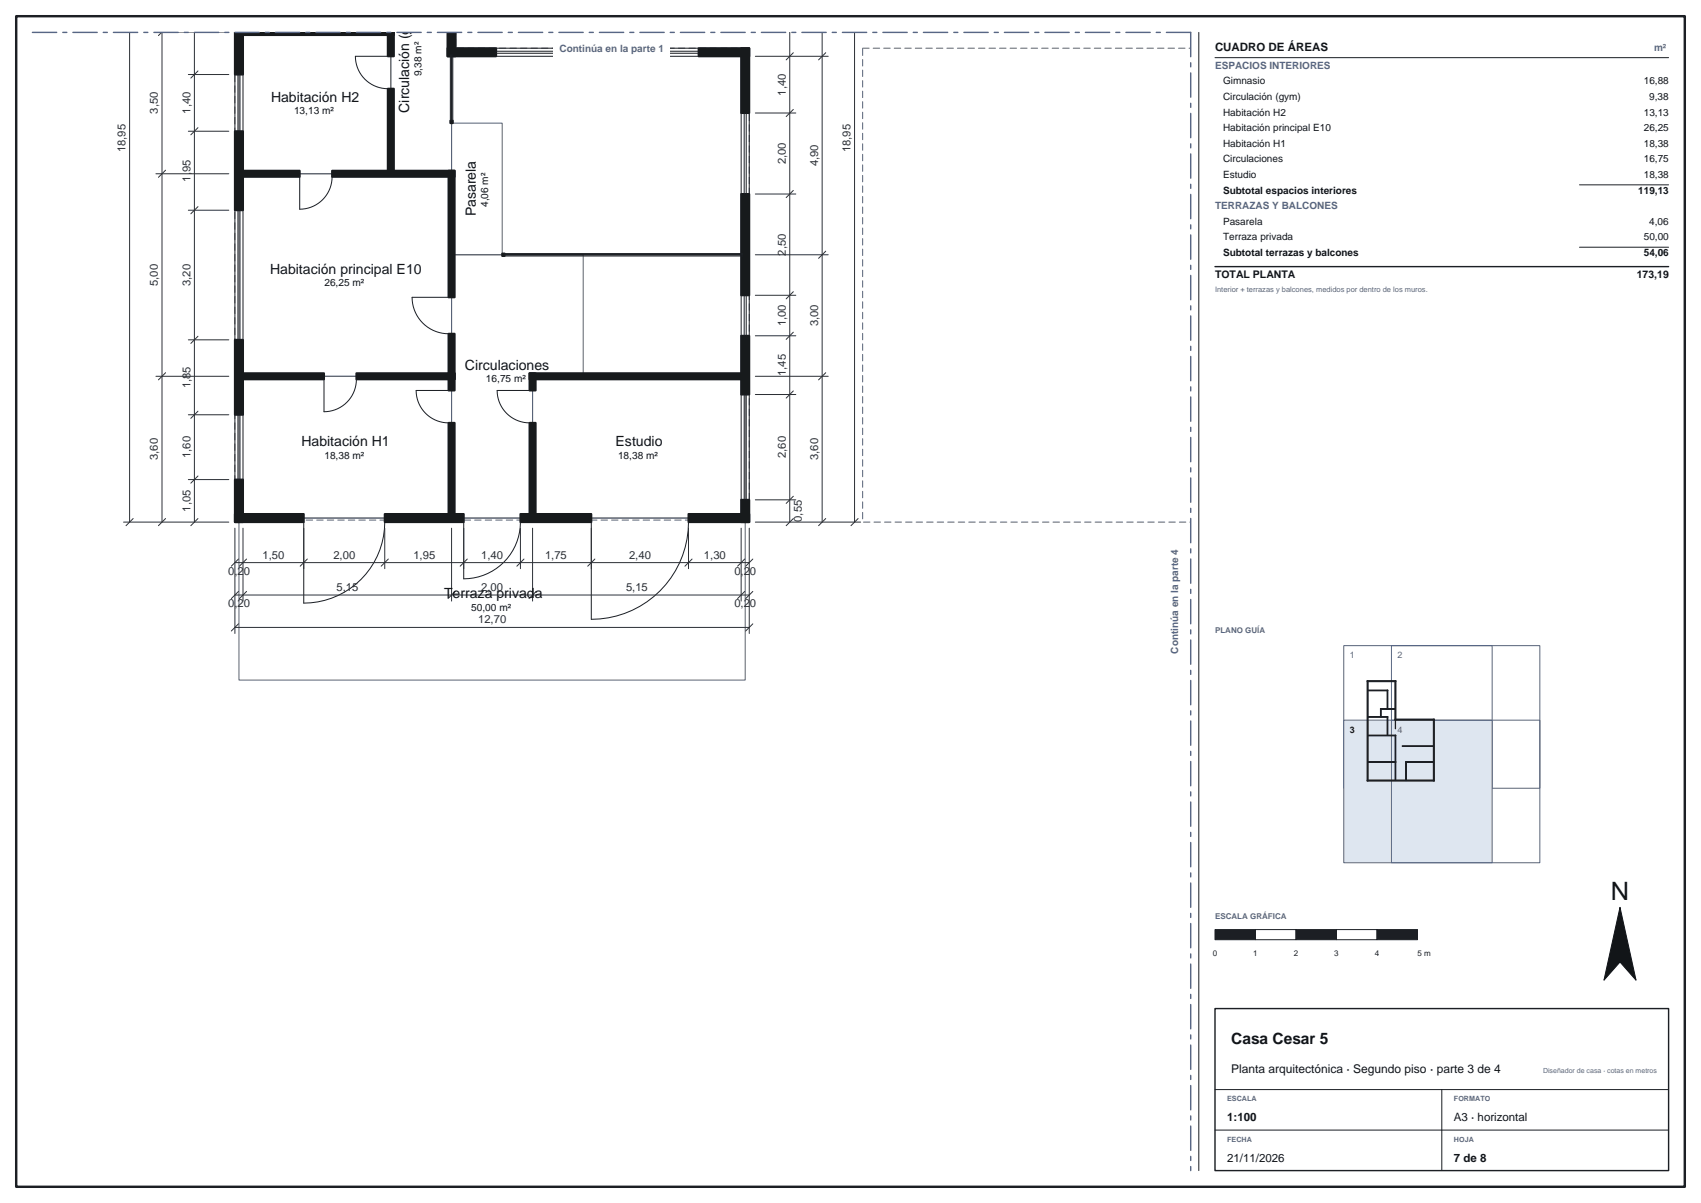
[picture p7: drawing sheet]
<svg xmlns="http://www.w3.org/2000/svg" width="420mm" height="297mm" viewBox="0 0 420 297" stroke-linecap="round" stroke-linejoin="round" font-family="sans-serif">
<path d="M4 4h412v289h-412z" fill="none" stroke="#1c1f24" stroke-width=".6"/>
<g fill="none" stroke="#1c1f24" stroke-width=".25">
<path d="M58 18.4v14M58.7 18.4v14M59.3 18.4v14M60 18.4v14M95.8 13.9h-8a8 8 0 0 0 8 8M111.2 13.5v16.3M111.4 13.5v16.3M111.6 13.5v16.3M111.8 13.5v16.3M122.5 13.9h50M122.5 11.9h50M122.5 13.1h50"/>
<path d="M122.5 12.7h50M296 8v281M183 27.9v20M183.8 27.9v20M184.2 27.9v20M185 27.9v20M58 51.9v32M58.7 51.9v32M59.3 51.9v32M60 51.9v32M74 43.7v8a8 8 0 0 0 8-8M110.8 73.4h-9a9 9 0 0 0 9 9"/>
<path d="M124.6 63.2h58.8M124.6 62.6h58.8M124.6 63h58.8M124.6 62.8h58.8M183 72.9v10M183.8 72.9v10M184.2 72.9v10M185 72.9v10M80 93.7v7.9a8 8 0 0 0 8-7.9M110.8 96.4h-8a8 8 0 0 0 8 8M130.7 96.4h-7.9a8 8 0 0 0 7.9 8M183 97.4v26"/>
<path d="M183.8 97.4v26M184.2 97.4v26M185 97.4v26M58 102.4v16M58.7 102.4v16M59.3 102.4v16M60 102.4v16M75 128.9v20a20 20 0 0 0 20-20M114.5 128.9v14a14 14 0 0 0 14-14M146 128.9v24a24 24 0 0 0 24-24"/>
</g>
<path d="M111.5 8v34.9h-15v-34.9v34.9h-37.5v-34.9M111.5 30.4h12.5v32.5h-12.5zM59 42.9h52.5v50h-52.5zM111.5 62.9h32.5v30h-12.5v35h-20zM59 92.9h52.5v35h-52.5zM131.5 92.9h52.5v35h-52.5zM59 127.9h125v40h-125z" fill="none" stroke="#596170" stroke-width=".25"/>
<path d="M112.5 8v3.9h72.5v116.5h-127v-120.4M213 11.9h81.1M294.1 128.9h-81.1v-117" fill="none" stroke="#596170" stroke-width=".25" stroke-dasharray="1.6 1"/>
<g fill="#171a1c" stroke="#171a1c" stroke-width=".5">
<path d="M58 8h2v10.4h-2z"/>
<path d="M58 32.4h2v19.5h-2z"/>
<path d="M58 83.9h2v18.5h-2z"/>
<path d="M58 118.4h2v10.5h-2z"/>
<path d="M110.5 8h2v5.9h-2z"/>
<path d="M110.5 11.9h12v2h-12z"/>
<path d="M172.5 11.9h12.5v2h-12.5z"/>
<path d="M183 11.9h2v16h-2z"/>
<path d="M183 47.9h2v25h-2z"/>
<path d="M183 82.9h2v14.5h-2z"/>
<path d="M183 123.4h2v5.5h-2z"/>
<path d="M58 126.9h17v2h-17z"/>
<path d="M95 126.9h19.5v2h-19.5z"/>
<path d="M128.5 126.9h17.5v2h-17.5z"/>
<path d="M170 126.9h15v2h-15z"/>
<path d="M59 8h38.2v.7h-38.2z"/>
<path d="M95.8 8h1.4v5.9h-1.4z"/>
<path d="M95.8 21.9h1.4v21h-1.4z"/>
<path d="M59 42.2h15v1.5h-15z"/>
<path d="M82 42.2h30.2v1.5h-30.2z"/>
<path d="M59 92.1h21v1.6h-21z"/>
<path d="M88 92.1h24.2v1.6h-24.2z"/>
<path d="M110.8 42.2h1.4v31.2h-1.4z"/>
<path d="M110.8 82.4h1.4v11.3h-1.4z"/>
<path d="M110.8 92.1h1.4v4.3h-1.4z"/>
<path d="M110.8 104.4h1.4v23.5h-1.4z"/>
<path d="M130.7 92.1h1.6v4.3h-1.6z"/>
<path d="M130.7 104.4h1.6v23.5h-1.6z"/>
<path d="M130.7 92.1h53.3v1.6h-53.3z"/>
<path d="M111.2 12.6h.6v.9h-.6z"/>
<path d="M111.2 29.8h.6v.6h-.6z"/>
<path d="M124 62.6h.6v.6h-.6z"/>
<path d="M183.4 62.6h.6v.6h-.6z"/>
</g>
<g fill="none" stroke="#2b3038" stroke-width=".25">
<path d="M32 8v120.9M39.9 8l-.8 .8M40 8v120.9M46.5 18.4h10M48 8v120.9M48.9 17.5l-1.8 1.8M186.5 13.9h18M195 8v120.9M195.9 13l-1.8 1.8M203 8v120.9M203.9 13l-1.8 1.8M211 8v120.9"/>
<path d="M46.5 32.4h10M48.9 31.5l-1.8 1.8M186.5 27.9h10M195.9 27l-1.8 1.8M38.5 42.9h18M40.9 42l-1.8 1.8M46.5 51.9h10M48.9 51l-1.8 1.8M186.5 47.9h10M195.9 47l-1.8 1.8M186.5 72.9h10M186.5 62.9h18"/>
<path d="M195.9 72l-1.8 1.8M203.9 62l-1.8 1.8M38.5 92.9h18M40.9 92l-1.8 1.8M46.5 83.9h10M48.9 83l-1.8 1.8M186.5 92.9h18M186.5 82.9h10M186.5 97.4h10M195.9 82l-1.8 1.8M195.9 96.5l-1.8 1.8M203.9 92l-1.8 1.8"/>
<path d="M46.5 102.4h10M46.5 118.4h10M48.9 101.5l-1.8 1.8M48.9 117.5l-1.8 1.8M30.5 128.9h26M32.9 128l-1.8 1.8M40.9 128l-1.8 1.8M48.9 128l-1.8 1.8M58 130.4v26M58 138.9h127M58.9 138l-1.8 1.8M60 130.4v18"/>
<path d="M60.9 138l-1.8 1.8M75 130.4v10M75.9 138l-1.8 1.8M95 130.4v10M95.9 138l-1.8 1.8M111.5 130.4v18M114.5 130.4v10M115.4 138l-1.8 1.8M128.5 130.4v10M129.4 138l-1.8 1.8M131.5 130.4v18M146 130.4v10"/>
<path d="M146.9 138l-1.8 1.8M170 130.4v10M170.9 138l-1.8 1.8M183 130.4v18M183.9 138l-1.8 1.8M185 130.4v26M185.9 138l-1.8 1.8M186.5 128.9h26M186.5 123.4h10M195.9 128l-1.8 1.8M195.9 122.5l-1.8 1.8M203.9 128l-1.8 1.8"/>
<path d="M211.9 128l-1.8 1.8M58 146.9h127M58 154.9h127M58.9 146l-1.8 1.8M58.9 154l-1.8 1.8M60.9 146l-1.8 1.8M112.4 146l-1.8 1.8M132.4 146l-1.8 1.8M183.9 146l-1.8 1.8M185.9 146l-1.8 1.8M185.9 154l-1.8 1.8"/>
</g>
<path d="M294 8v281" fill="none" stroke="#576685" stroke-width=".35" stroke-dasharray="6 1.5 1 1.5"/>
<path d="M287.9 134.1h4.2v28.8h-4.2z" fill="#fff"/>
<path d="M8 8h286" fill="none" stroke="#576685" stroke-width=".35" stroke-dasharray="6 1.5 1 1.5"/>
<path d="M136.6 9.9h28.8v4.2h-28.8z" fill="#fff"/>
<path d="M300 249h112v40h-112z" fill="none" stroke="#1c1f24" stroke-width=".35"/>
<path d="M310 229.5h10v2.5h-10zM330 229.5h10v2.5h-10zM300 269h112M300 279h112M356 269v20" fill="none" stroke="#1c1f24" stroke-width=".25"/>
<g fill="#1c1f24" stroke="#1c1f24" stroke-width=".25">
<path d="M300 229.5h10v2.5h-10z"/>
<path d="M320 229.5h10v2.5h-10z"/>
<path d="M340 229.5h10v2.5h-10z"/>
</g>
<path d="M400 224l4 18-4-4.5-4 4.5z" fill="#121417" stroke="#121417" stroke-width=".25"/>
<path d="M331.8 159.4h36.6v35.2h-36.6zM343.6 159.4h36.6v35.2h-36.6z" fill="none" stroke="#576685" stroke-width=".25"/>
<path d="M331.8 177.8h36.6v35.2h-36.6z" fill="#dee6f0" stroke="#576685" stroke-width=".25"/>
<path d="M343.6 177.8h36.6v35.2h-36.6z" fill="none" stroke="#576685" stroke-width=".25"/>
<g fill="#1c1f24" stroke="#1c1f24" stroke-width=".25">
<path d="M337.5 168h.3v24.8h-.3z"/>
<path d="M337.5 168h7.2v.3h-7.2z"/>
<path d="M344.4 168h.3v9.8h-.3z"/>
<path d="M344.4 177.5h9.8v.3h-9.8z"/>
<path d="M353.9 177.5h.3v15.3h-.3z"/>
<path d="M337.5 192.6h16.7v.2h-16.7z"/>
<path d="M337.7 170.4h5v.2h-5z"/>
<path d="M342.5 170.4h.2v4.7h-.2z"/>
<path d="M340.9 174.9h1.8v.2h-1.8z"/>
<path d="M342.5 175l2 .1z"/>
<path d="M340.9 174.9h.1v2.1h-.1z"/>
<path d="M337.7 176.9h5v.2h-5z"/>
<path d="M342.5 176.9h.2v4.7h-.2z"/>
<path d="M337.7 181.5h6.9v.2h-6.9z"/>
<path d="M337.7 188h6.9v.2h-6.9z"/>
<path d="M344.5 181.5h.1v6.7h-.1z"/>
<path d="M344.5 188h.1v4.7h-.1z"/>
<path d="M347.1 188h.2v4.7h-.2z"/>
<path d="M347.1 188h6.9v.2h-6.9z"/>
<path d="M344.5 177.6l.1 2.3z"/>
<path d="M346.2 184.2h7.8z"/>
</g>
<path d="M300 14.2h112M390 45.6h22M390 61h22" fill="none" stroke="#1c1f24" stroke-width=".25"/>
<path d="M300 65.8h112" fill="none" stroke="#1c1f24" stroke-width=".35"/>
<text font-size="6.3" fill="#111418" x="397.8" y="222.3">N</text>
<text font-size="3.8" fill="#111418" x="304" y="257.8">Casa Cesar 5</text>
<g font-size="3.5" fill="#111418">
<text x="66.9" y="25.1">Habitación H2</text>
<text x="101" y="27.8" transform="rotate(-90 101 27.8)">Circulación (gym)</text>
<text x="117.5" y="53.4" transform="rotate(-90 117.5 53.4)">Pasarela</text>
<text x="66.7" y="67.7">Habitación principal E10</text>
<text x="114.8" y="91.2">Circulaciones</text>
<text x="74.4" y="110.1">Habitación H1</text>
<text x="152" y="110.1">Estudio</text>
<text x="109.6" y="147.6">Terraza privada</text>
</g>
<text font-size="3" fill="#111418" x="304" y="265">Planta arquitectónica · Segundo piso · parte 3 de 4</text>
<g font-size="2.8" fill="#2b3038">
<text x="47" y="3.6" transform="rotate(-90 47 3.6)">3,50</text>
<text x="194" y="23.6" transform="rotate(-90 194 23.6)">1,40</text>
<text x="39" y="28.1" transform="rotate(-90 39 28.1)">3,50</text>
<text x="47" y="28.1" transform="rotate(-90 47 28.1)">1,40</text>
<text x="31" y="37.6" transform="rotate(-90 31 37.6)">18,95</text>
<text x="194" y="40.6" transform="rotate(-90 194 40.6)">2,00</text>
<text x="202" y="41.1" transform="rotate(-90 202 41.1)">4,90</text>
<text x="210" y="37.6" transform="rotate(-90 210 37.6)">18,95</text>
<text x="47" y="44.8" transform="rotate(-90 47 44.8)">1,95</text>
<text x="194" y="63.1" transform="rotate(-90 194 63.1)">2,50</text>
<text x="39" y="70.6" transform="rotate(-90 39 70.6)">5,00</text>
<text x="47" y="70.6" transform="rotate(-90 47 70.6)">3,20</text>
<text x="194" y="80.6" transform="rotate(-90 194 80.6)">1,00</text>
<text x="202" y="80.6" transform="rotate(-90 202 80.6)">3,00</text>
<text x="47" y="95.8" transform="rotate(-90 47 95.8)">1,85</text>
<text x="194" y="92.8" transform="rotate(-90 194 92.8)">1,45</text>
<text x="39" y="113.6" transform="rotate(-90 39 113.6)">3,60</text>
<text x="47" y="113.1" transform="rotate(-90 47 113.1)">1,60</text>
<text x="194" y="113.1" transform="rotate(-90 194 113.1)">2,60</text>
<text x="202" y="113.6" transform="rotate(-90 202 113.6)">3,60</text>
<text x="47" y="126.3" transform="rotate(-90 47 126.3)">1,05</text>
<text x="198" y="128.8" transform="rotate(-90 198 128.8)">0,55</text>
<text x="64.8" y="137.9">1,50</text>
<text x="82.3" y="137.9">2,00</text>
<text x="102.1" y="137.9">1,95</text>
<text x="118.8" y="137.9">1,40</text>
<text x="134.6" y="137.9">1,75</text>
<text x="155.3" y="137.9">2,40</text>
<text x="173.8" y="137.9">1,30</text>
<text x="56.3" y="141.9">0,20</text>
<text x="181.3" y="141.9">0,20</text>
<text x="56.3" y="149.9">0,20</text>
<text x="83.1" y="145.9">5,15</text>
<text x="118.8" y="145.9">2,00</text>
<text x="154.6" y="145.9">5,15</text>
<text x="181.3" y="149.9">0,20</text>
<text x="118.1" y="153.9">12,70</text>
</g>
<g font-size="2.8" fill="#111418">
<text x="300" y="12.7">CUADRO DE ÁREAS</text>
<text x="303" y="276.8">1:100</text>
<text x="359" y="276.8">A3 · horizontal</text>
<text x="303" y="286.8">21/11/2026</text>
<text x="359" y="286.8">7 de 8</text>
</g>
<g font-size="2.6" fill="#111418">
<text x="300" y="68.7">TOTAL PLANTA</text>
<text x="404.1" y="68.7">173,19</text>
</g>
<g font-size="2.5" fill="#566684">
<text x="138.1" y="12.9">Continúa en la parte 1</text>
<text x="300" y="17">ESPACIOS INTERIORES</text>
<text x="408.4" y="12.7">m²</text>
<text x="300" y="51.7">TERRAZAS Y BALCONES</text>
<text x="290.9" y="161.4" transform="rotate(-90 290.9 161.4)">Continúa en la parte 4</text>
</g>
<g font-size="2.5" fill="#111418">
<text x="104.1" y="18.9" transform="rotate(-90 104.1 18.9)">9,38 m²</text>
<text x="302" y="20.9">Gimnasio</text>
<text x="405.9" y="20.9">16,88</text>
<text x="72.6" y="28.2">13,13 m²</text>
<text x="302" y="24.7">Circulación (gym)</text>
<text x="302" y="28.6">Habitación H2</text>
<text x="405.9" y="28.6">13,13</text>
<text x="407.2" y="24.7">9,38</text>
<text x="302" y="32.4">Habitación principal E10</text>
<text x="405.9" y="32.4">26,25</text>
<text x="302" y="36.3">Habitación H1</text>
<text x="302" y="40.1">Circulaciones</text>
<text x="405.9" y="36.3">18,38</text>
<text x="405.9" y="40.1">16,75</text>
<text x="302" y="44">Estudio</text>
<text x="302" y="47.8">Subtotal espacios interiores</text>
<text x="404.5" y="47.8">119,13</text>
<text x="405.9" y="44">18,38</text>
<text x="120.6" y="51.1" transform="rotate(-90 120.6 51.1)">4,06 m²</text>
<text x="302" y="55.5">Pasarela</text>
<text x="302" y="59.4">Terraza privada</text>
<text x="405.9" y="59.4">50,00</text>
<text x="407.2" y="55.5">4,06</text>
<text x="302" y="63.2">Subtotal terrazas y balcones</text>
<text x="405.9" y="63.2">54,06</text>
<text x="80.1" y="70.7">26,25 m²</text>
<text x="120" y="94.3">16,75 m²</text>
<text x="80.1" y="113.2">18,38 m²</text>
<text x="152.6" y="113.2">18,38 m²</text>
<text x="116.4" y="150.7">50,00 m²</text>
</g>
<g font-size="2.2" fill="#566684">
<text x="333.3" y="162.6">1</text>
<text x="345.1" y="162.6">2</text>
<text x="345.1" y="180.9">4</text>
</g>
<text font-size="2.2" fill="#111418" x="333.3" y="180.9">3</text>
<g font-size="2" fill="#566684">
<text x="300" y="156.4">PLANO GUÍA</text>
<text x="300" y="227">ESCALA GRÁFICA</text>
</g>
<g font-size="2" fill="#1b1f24">
<text x="299.5" y="236">0</text>
<text x="309.5" y="236">1</text>
<text x="319.5" y="236">2</text>
<text x="329.5" y="236">3</text>
<text x="339.5" y="236">4</text>
<text x="350" y="236">5 m</text>
</g>
<text font-size="1.9" fill="#566684" x="300" y="72">Interior + terrazas y balcones, medidos por dentro de los muros.</text>
<g font-size="1.8" fill="#566684">
<text x="303" y="271.9">ESCALA</text>
<text x="359" y="271.9">FORMATO</text>
<text x="303" y="281.9">FECHA</text>
<text x="359" y="281.9">HOJA</text>
</g>
<text font-size="1.7" fill="#566684" x="381" y="265">Diseñador de casa · cotas en metros</text>
</svg>
